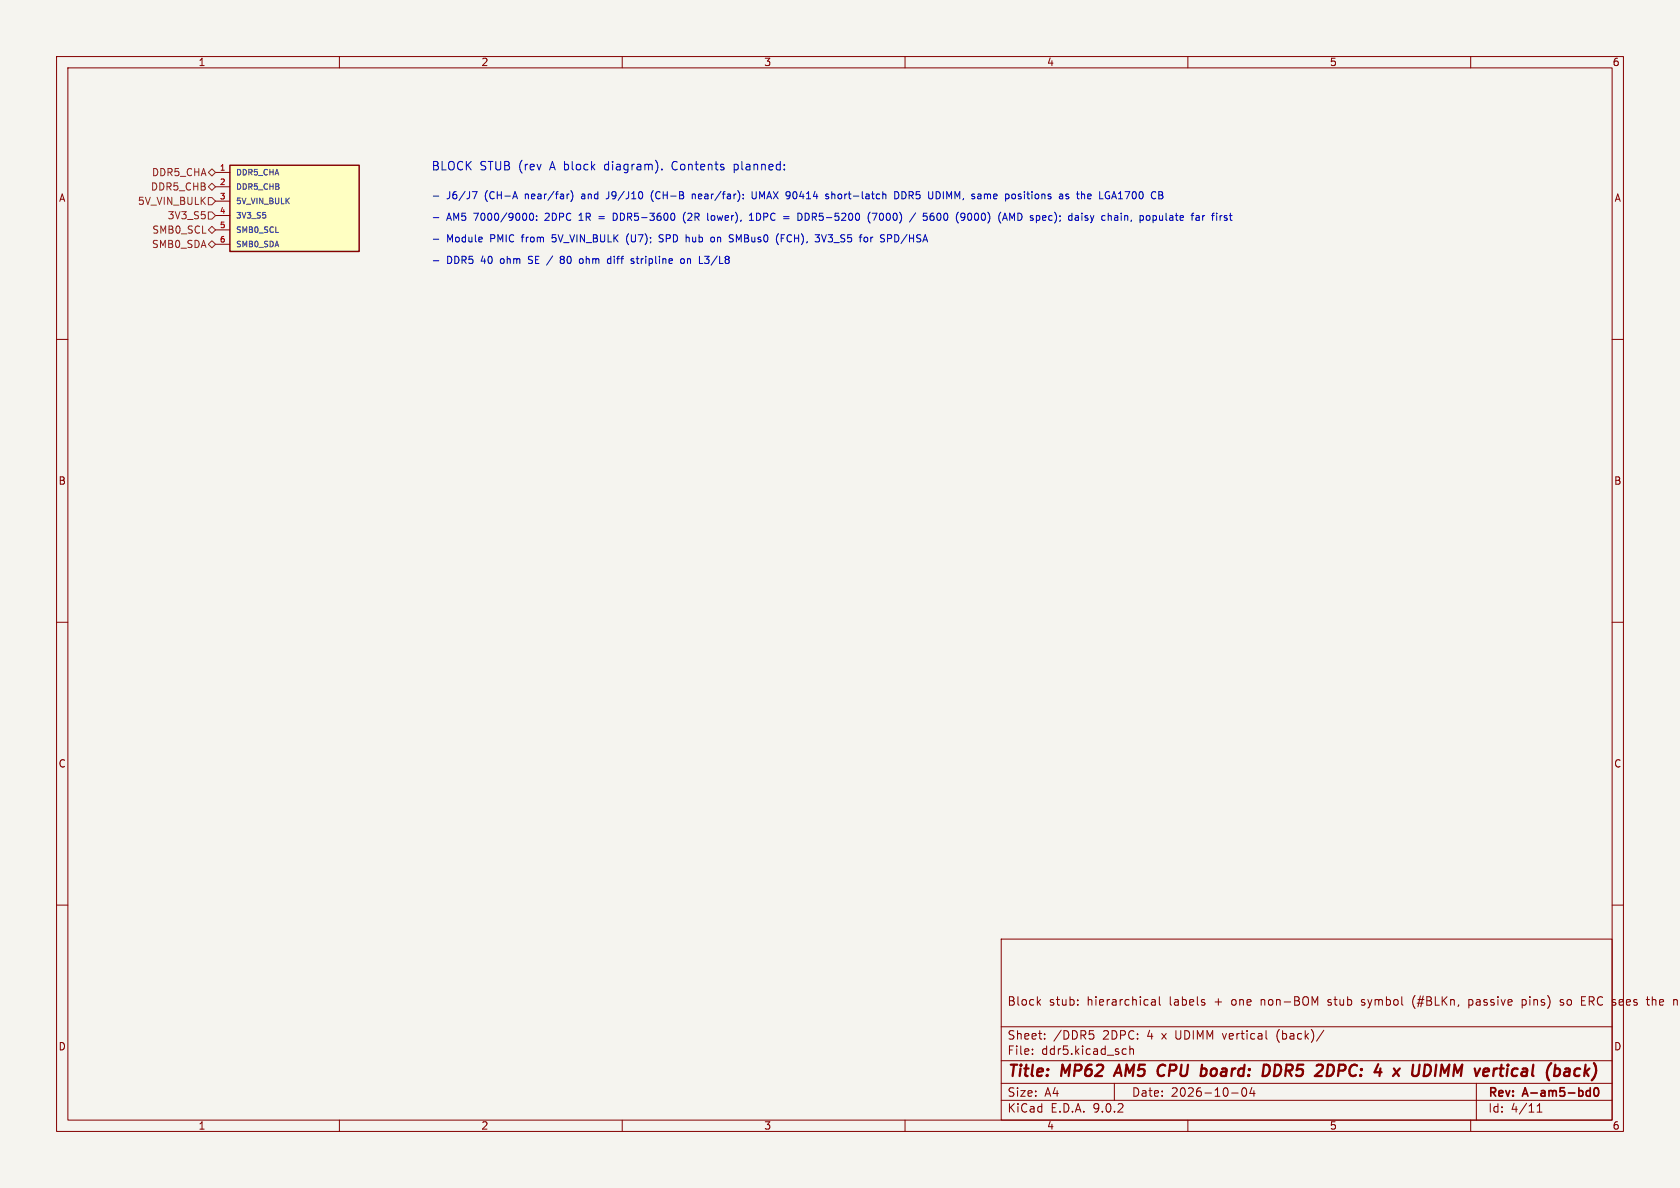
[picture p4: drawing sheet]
<svg xmlns="http://www.w3.org/2000/svg" width="297mm" height="210mm" viewBox="0 0 297 210" stroke-linecap="round" stroke-linejoin="round" font-family="sans-serif">
<path d="M0 0h297v210h-297z" fill="#f5f4ef" stroke="#f5f4ef" stroke-width=".18"/>
<g fill="none" stroke="#840000" stroke-width=".18">
<path d="M10 10h277v190h-277zM12 12h273v186h-273zM60 10v2M110 10v2M160 10v2M210 10v2M260 10v2M10 60h2M285 60h2M10 110h2M285 110h2M10 160h2"/>
<path d="M177 166h108v32h-108zM183.5 177.1l.5 .6M184 176.7l-.6 .6M190.5 177.6v.1M190.5 176.8v.1M203.6 176.8h.6v.9M204.2 177.1h-.5a.29 .29 0 0 0-.2 .3 .29 .29 0 0 0 .2 .3l.5-.1M205 176.2v1.3l.2 .2M213 177.3v.3M234.7 177.6l.2 .1M234.8 176.8v.3M240.7 177.6l.4 .1"/>
<path d="M240.9 176.7l-.2 .2 .2 .3M250.2 176a1.72 1.72 0 0 0 0 2.3M259.7 176.8h.5M259.7 177.6h.5M259.7 176.7v1.5M269.1 176.8l.4-.1 .3 .3M269.1 176.7v1.5M269.8 177.4l-.3 .3-.4-.1M276.4 176.8l-.4-.1-.2 .2 .1 .2 .5 .2v.3h-.6M279.6 177.7h.7M279.6 176.2h.7M285 160h2"/>
<path d="M292.1 176.2v1.5M292.5 176.7l-.4 .1M60 198v2M110 198v2M160 198v2M177 194.5h108M177 191.5h108M177 187.5h108M177 181.5h108M182.5 186.3v.1M182.5 185.5v.1M184.7 183.6v.1"/>
<path d="M184.7 182.8v.1M192.6 182.2h.7M193.1 182.8l.3 .3v.3l-.3 .3M197 191.5v3M198.7 185.4l.4 .1M199.1 186.3l-.4 .1M199.7 185.5l.3-.1 .3 .1 .1 .9M199.7 184.9v1.5M210 198v2M217.7 193.2h1.2M219.7 192.4l.2-.1a.81 .81 0 0 1 .6 .6 .81 .81 0 0 1-.3 .8l-.2 .1a.81 .81 0 0 1-.3-1.4zM221.3 192.2l-.3 1.1h.9"/>
<path d="M221.7 192.8v1M223.9 183.6l.1 .1M225.8 182.6v1M234 182.1l-1.3 2M260 198v2M261 191.5v6.5M271.7 196.6h.9M271.7 195.5l.5-.4v1.5"/>
</g>
<path d="M280.7 192.8l.4 .1M281.1 192.3v1.5M281.1 193.7l-.4 .1M281.9 192.4a.81 .81 0 0 0 .4 1.4l.2-.2 .1-.4-.1-.8" fill="none" stroke="#840000" stroke-width=".3"/>
<g fill="none" stroke="#840000" stroke-width=".4">
<path d="M197.8 188.2l-.9 2M204.9 190.1l.3 .1 .5-.1M205.6 188.2l-.4 .1-.3 .2M224.4 188.5a1.38 1.38 0 0 1-.1 1.2M225.9 188.2h-.4l-.3 2 .8-.1M234.8 188.2h.5a1.08 1.08 0 0 1 .5 1.1 1.08 1.08 0 0 1-.8 .9M246.4 188.9l.9 1.3M247.5 188.9l-1.2 1.3M251 188.2l-.2 1.6-.5 .4M252.8 188.5l-.4-.3h-.5l-.2 2M253.9 188.2l-.2 2M256.2 188.2l-.8 1.4-.5-1.4-.3 2"/>
<path d="M267.4 189.1l-.1 .7 .1 .3M278.8 188.9l.6 .1M279.2 190.1l-.6 .1M280.3 188.2l-.2 2M280.3 189.4l.5 .8M281 188.9l-.9 .7"/>
</g>
<path d="M40.6 29.2h22.9v15.3h-22.9z" fill="#ffffc2"/>
<path d="M40.6 29.2h22.9v15.3h-22.9z" fill="none" stroke="#840000" stroke-width=".25"/>
<path d="M38.1 30.5h2.5M38.1 33h2.5M38.1 35.6h2.5M38.1 38.1h2.5M38.1 40.6h2.5M38.1 43.2h2.5" fill="none" stroke="#840000" stroke-width=".18"/>
<path d="M36.8 30.5l.7-.7 .6 .7-.6 .6zM36.8 33l.7-.6 .6 .6-.6 .7zM36.8 34.9h.7l.6 .7-.6 .6h-.7zM36.8 37.5h.7l.6 .6-.6 .6h-.7zM36.8 40.6l.7-.6 .6 .6-.6 .7zM37.5 42.5l.6 .7-.6 .6-.7-.6z" fill="none" stroke="#725600" stroke-width=".18"/>
<g fill="none" stroke="#0000c2" stroke-width=".18">
<path d="M76.6 34.7h1M76.6 38.5h1M83.5 33.9h.8l-.5 1.2M90.8 34.8h.6M91.1 33.9l.4 1.2M93.7 37.8l.2-.1a.68 .68 0 0 1 .4 .6 .68 .68 0 0 1-.4 .7l-.2-.2-.1-.3zM94.9 38.8v.2M94.9 38.2v.1M100.6 34.3l-.4 .2M100.9 33.7a1.46 1.46 0 0 1 0 1.9M102.4 39h.7M102.5 38h-.1"/>
<path d="M105.9 38.3h.9M105.9 38.7h.9M107.4 35.1h-.3M108.9 37.7h-.5v1.3l.5-.1M115.5 33.7a1.46 1.46 0 0 0 0 1.9M117 29.9v.1M119.1 37.7l.2 .5-.2 .7M121.2 37.5a1.46 1.46 0 0 0 0 1.9M122.4 34.4l.3-.1 .2 .2M122.4 34.3v.8M125.2 38.9l.1 .1M125.8 38.2l-.1 .2 .1 .5"/>
<path d="M129.8 29v1.5M129.8 30h.1M129.9 29l-.1 .1M131.4 35v.1M131.4 34.4v.1M132.5 39h.7M132.5 38l.3-.3v1.3M133 33.9v1l.2 .2h.4l.1-.2v-1M138.5 38.3h1M138.5 38.7h1M141.7 37.9l-.6-.2v1.3M141.7 38v.7"/>
<path d="M142.6 37.7h-.3v1.3h.3M146.5 34.4l-.4-.1-.1 .2v.2l.5 .1v.3h-.5M147.1 33.9v1.2M147.1 34.4h.1M153.8 37.5a1.46 1.46 0 0 0 0 1.9M154.2 37.7h.8l-.5 1.3M156.2 34.3l.4 .2v.6M158.2 33.9a.64 .64 0 0 1 .7 .6 .64 .64 0 0 1-.7 .6zM159.8 33.9h-.3v1.2h.3M161.9 37.6l-1.1 1.7M165 37.7h-.3a.86 .86 0 0 0 0 1.3l.4-.2v-.4l-.2-.2h-.4l-.1 .2M165.8 33.9h-.3v1.2h.3"/>
<path d="M170.1 37.7l.4 .1a.84 .84 0 0 1-.3 1.2h-.2M170.6 38.2l-.3 .3h-.2M171.2 37.7l-.1 .5 .1 .7M173 34.3h.2l.2 .2v.6M173.4 34.6l-.4 .1M173.4 35.1h-.4M177.2 39l.5-1.3 .4 1.3M177.4 38.6h.6M178.9 34.4l.4-.1 .2 .2-.1 .6h-.3l-.2-.1M178.9 38.6l-.4-.9v1.3M184.4 38.9l.3 .1M184.7 38.1l-.3 .1"/>
<path d="M184.9 38.4l-.6 .1M187.7 34.3l.2 .2v.6M187.9 34.6l-.4 .1M187.9 35.1h-.4M188.9 34.4l-.3-.1-.2 .2 .1 .2 .4 .1v.3h-.5M190.5 38.1l.2 .2v.7M190.7 38.4l-.5 .1M190.7 38.9l-.5 .1M191.3 37.7v.1M191.3 38.1v.9M192.4 34.4h.4M192.4 35.1h.4"/>
<path d="M192.9 34.6l-.6 .1M196.5 35.1l.4-1.2 .5 1.2M196.6 34.8h.7M197.1 38.2h.5v.8M197.6 38.4l-.4 .1-.2 .2 .2 .3 .4-.1M203.8 38.2l.4-.1 .2 .3-.1 .5h-.5M203.8 38.1v1.3M205.5 34.5l.1 .2-.1 .4M205.5 34v.4M212.6 38.1v.9M213 38.1l-.4 .3M217.3 38.1h.5"/>
<path d="M217.5 37.7v1.1l.3 .2M76.6 46.1h1M76.6 42.3h1M99.3 45.9l-.2 .1-.1 .3 .2 .2 .3 .1M99.3 45.9h.2M99.5 45.3h-.2l-.3 .2 .3 .4M102.4 46.3l.3 .3 .3-.1M103 45.8l-.3-.1-.3 .3M107.4 46.5l.2 .1 .4-.1M108 45.8l-.4-.1-.2 .2M108 45.3v1.3M110.9 41.7l-.1 .5 .1 .7"/>
<path d="M111.6 46.1l.4 .1 .1 .2-.2 .2-.3-.1M111.6 45.8h.4M112.5 45.7h.4M116.5 42.7l.5 .1M117.1 41.5h-.3l-.3 .2 .1 .3 .4 .2M120.4 45.8l.3-.1 .3 .3v.3l-.3 .3-.3-.1-.1-.2zM121.5 41.9l.3 .2M124.6 45.3h.7l-.4 .5h.2M124.6 46.5l.5 .1M125.8 42l.3-.1 .2 .3v.4l-.2 .2-.3-.1M129.2 41.5l.4 .1M129.4 42.2l.2 .2-.2 .4"/>
<path d="M138.1 42.1h.4M138.7 41.5h-.6v1.3M144.1 41.5h.8l-.4 .5M144.6 42l.3 .2v.3l-.3 .3M145.2 41.5l.5 1.3M152.9 42l.3-.1 .2 .3-.1 .4-.1 .2-.3-.1M157.5 41.6l-.6-.1v1.3M157.5 42.1l-.6 .1"/>
</g>
<g font-size="2.8" fill="#840000">
<text x="178" y="190.9">Title:</text>
<text x="187.7" y="190.9">MP62</text>
<text x="198.1" y="190.9">AM5</text>
<text x="206.3" y="190.9">CPU</text>
<text x="214.7" y="190.9">board:</text>
<text x="226.5" y="190.9">DDR5</text>
<text x="236.7" y="190.9">2DPC:</text>
<text x="247.9" y="190.9">4</text>
<text x="252.1" y="190.9">x</text>
<text x="256.1" y="190.9">UDIMM</text>
<text x="268" y="190.9">vertical</text>
<text x="281.5" y="190.9">(back)</text>
</g>
<g font-size="2.1" fill="#0000c2">
<text x="76.2" y="30.2">BLOCK</text>
<text x="84.8" y="30.2">STUB (rev</text>
<text x="97.4" y="30.2">A block</text>
<text x="107.3" y="30.2">diagram).</text>
<text x="119.4" y="30.2">Contents</text>
<text x="130.4" y="30.2">planned:</text>
</g>
<g font-size="2.1" fill="#840000">
<text x="178" y="178">Block</text>
<text x="185.4" y="178">stub:</text>
<text x="192.2" y="178">hierarchical</text>
<text x="206.9" y="178">labels</text>
<text x="215" y="178">+</text>
<text x="218.1" y="178">one</text>
<text x="223.4" y="178">non-BOM</text>
<text x="235.5" y="178">stub</text>
<text x="241.5" y="178">symbol</text>
<text x="250.7" y="178">(#BLKn,</text>
<text x="260.8" y="178">passive</text>
<text x="270.4" y="178">pins)</text>
<text x="277.3" y="178">so</text>
<text x="281.2" y="178">ERC</text>
<text x="286.8" y="178">sees</text>
<text x="293.1" y="178">the</text>
<text x="178" y="184">Sheet:</text>
<text x="186.2" y="184">/DDR5</text>
<text x="195" y="184">2DPC:</text>
<text x="203" y="184">4</text>
<text x="205.7" y="184">x</text>
<text x="208.2" y="184">UDIMM vertical</text>
<text x="226.4" y="184">(back)/</text>
<text x="178" y="186.7">File:</text>
<text x="184.1" y="186.7">ddr5.kicad_sch</text>
<text x="178" y="196.9">KiCad</text>
<text x="178" y="194.1">Size:</text>
<text x="184.7" y="194.1">A4</text>
<text x="185.7" y="196.9">E.D.A.</text>
<text x="193.3" y="196.9">9.0.2</text>
<text x="200" y="194.1">Date:</text>
<text x="207" y="194.1">2026-10-04</text>
<text x="263" y="194.3">Rev:</text>
<text x="263" y="196.9">Id:</text>
<text x="267.1" y="196.9">4/11</text>
<text x="269.4" y="194.3">A-am5-bd0</text>
</g>
<g font-size="1.8" fill="#840000">
<text x="35" y="11.9">1</text>
<text x="85" y="11.9">2</text>
<text x="135" y="11.9">3</text>
<text x="185" y="11.9">4</text>
<text x="235" y="11.9">5</text>
<text x="285" y="11.9">6</text>
<text x="10.3" y="35.9">A</text>
<text x="285.3" y="35.9">A</text>
<text x="10.3" y="85.9">B</text>
<text x="285.3" y="85.9">B</text>
<text x="10.3" y="135.9">C</text>
<text x="285.3" y="135.9">C</text>
<text x="10.3" y="185.9">D</text>
<text x="285.3" y="185.9">D</text>
<text x="35" y="199.9">1</text>
<text x="85" y="199.9">2</text>
<text x="135" y="199.9">3</text>
<text x="185" y="199.9">4</text>
<text x="235" y="199.9">5</text>
<text x="285" y="199.9">6</text>
</g>
<g font-size="1.8" fill="#725600">
<text x="26.6" y="33.9">DDR5_CHB</text>
<text x="26.8" y="31.3">DDR5_CHA</text>
<text x="24.3" y="36.4">5V_VIN_BULK</text>
<text x="26.8" y="41.5">SMB0_SCL</text>
<text x="29.5" y="39">3V3_S5</text>
<text x="26.8" y="44">SMB0_SDA</text>
</g>
<g font-size="1.8" fill="#0000c2">
<text x="78.9" y="35.3">J6/J7</text>
<text x="85.8" y="35.3">(CH-A</text>
<text x="93.1" y="35.3">near/far)</text>
<text x="103.3" y="35.3">and</text>
<text x="107.9" y="35.3">J9/J10</text>
<text x="115.9" y="35.3">(CH-B</text>
<text x="123.4" y="35.3">near/far):</text>
<text x="134.2" y="35.3">UMAX 90414</text>
<text x="147.7" y="35.3">short-latch</text>
<text x="160" y="35.3">DDR5</text>
<text x="166.2" y="35.3">UDIMM,</text>
<text x="174.1" y="35.3">same</text>
<text x="180.2" y="35.3">positions</text>
<text x="190" y="35.3">as</text>
<text x="193.3" y="35.3">the</text>
<text x="197.5" y="35.3">LGA1700</text>
<text x="78.9" y="39.1">AM5</text>
<text x="83.9" y="39.1">7000/9000:</text>
<text x="96.6" y="39.1">2DPC</text>
<text x="102.8" y="39.1">1R</text>
<text x="109.2" y="39.1">DDR5-3600</text>
<text x="121.8" y="39.1">(2R</text>
<text x="126.3" y="39.1">lower),</text>
<text x="134" y="39.1">1DPC</text>
<text x="140.2" y="39.1">=</text>
<text x="142.9" y="39.1">DDR5-5200</text>
<text x="155.5" y="39.1">(7000)</text>
<text x="163.2" y="39.1">/</text>
<text x="165.7" y="39.1">5600</text>
<text x="171.7" y="39.1">(9000)</text>
<text x="179.4" y="39.1">(AMD</text>
<text x="185.2" y="39.1">spec);</text>
<text x="192.2" y="39.1">daisy</text>
<text x="198.3" y="39.1">chain,</text>
<text x="205.2" y="39.1">populate</text>
<text x="214.6" y="39.1">far</text>
<text x="78.9" y="46.7">DDR5</text>
<text x="78.9" y="42.9">Module</text>
<text x="85.1" y="46.7">40</text>
<text x="86.8" y="42.9">PMIC</text>
<text x="88.7" y="46.7">ohm</text>
<text x="92.5" y="42.9">from</text>
<text x="93.9" y="46.7">SE /</text>
<text x="98.1" y="42.9">5V_VIN_BULK</text>
<text x="99.9" y="46.7">80</text>
<text x="103.5" y="46.7">ohm</text>
<text x="108.7" y="46.7">diff</text>
<text x="111.4" y="42.9">(U7);</text>
<text x="113" y="46.7">stripline</text>
<text x="117.4" y="42.9">SPD</text>
<text x="122" y="46.7">on</text>
<text x="122.3" y="42.9">hub</text>
<text x="125.5" y="46.7">L3/L8</text>
<text x="126.9" y="42.9">on</text>
<text x="130.4" y="42.9">SMBus0</text>
<text x="138.9" y="42.9">(FCH),</text>
<text x="146" y="42.9">3V3_S5</text>
<text x="154.1" y="42.9">for</text>
<text x="157.9" y="42.9">SPD/HSA</text>
</g>
<g font-size="1.4" fill="#a90000">
<text x="38.8" y="30.2">1</text>
<text x="38.8" y="32.8">2</text>
<text x="38.8" y="35.3">3</text>
<text x="38.8" y="37.8">4</text>
<text x="38.8" y="40.4">5</text>
<text x="38.8" y="42.9">6</text>
</g>
<g font-size="1.4" fill="#006464">
<text x="41.7" y="31.2">DDR5_CHA</text>
<text x="41.7" y="33.7">DDR5_CHB</text>
<text x="41.7" y="36.3">5V_VIN_BULK</text>
<text x="41.7" y="38.8">3V3_S5</text>
<text x="41.7" y="41.4">SMB0_SCL</text>
<text x="41.7" y="43.9">SMB0_SDA</text>
</g>
</svg>
